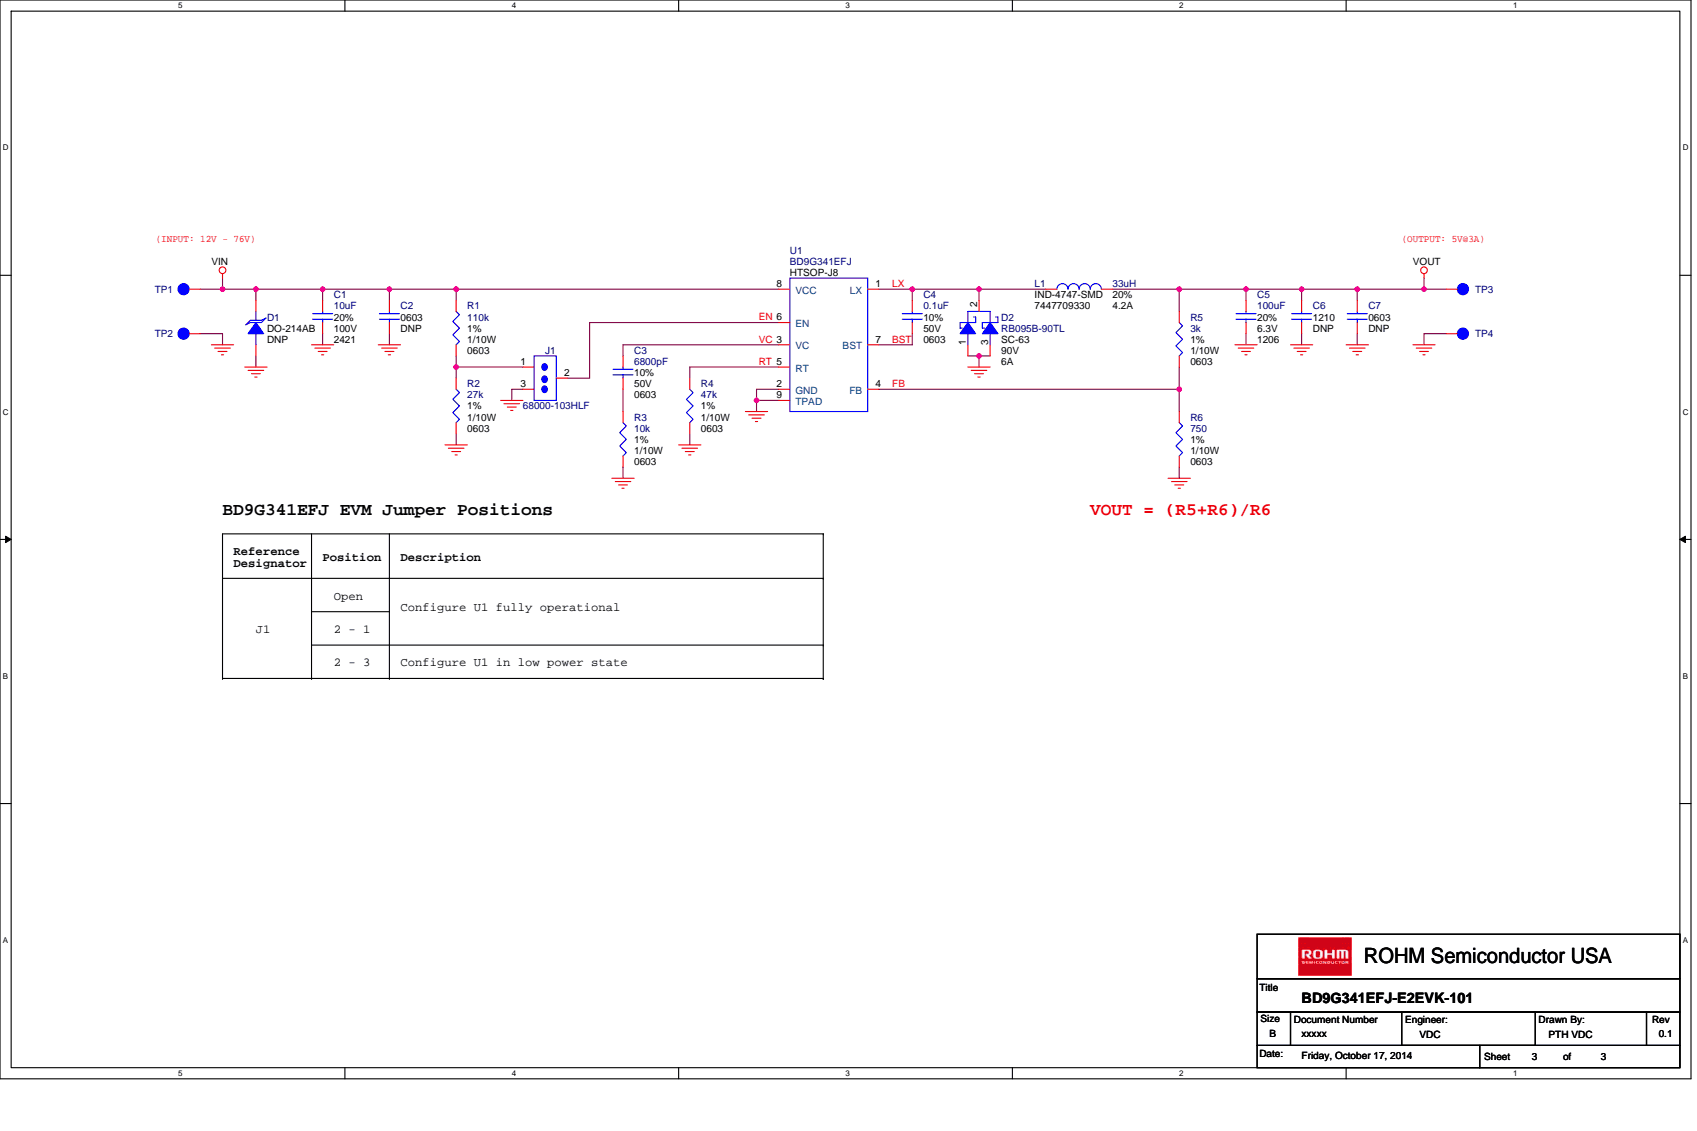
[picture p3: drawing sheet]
# OrCAD Capture schematic BD9G341EFJ-E2EVK-101_SCH_REV01_2014-10-17.DSN

## Sheets
1 P01: TITLE & REV. HISTORY: title: TITLE & REVISION HISTORY; rev: 0.1; note: xxxxx
2 P02: PAGE INDEX: title: PAGE INDEX
3 P03: BD9G341EFJ-E2EVK-101: size B; title: BD9G341EFJ-E2EVK-101

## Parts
C1  10uF  [C2421]
C2  TBD  [C0603]
C3  6800pF  [C0603]
C4  0.1uF  [C0603]
C5  100uF  [C1206]
C6  TBD  [C1210]
C7  TBD  [C0603]
D1  TBD  [DO-214AB]
D2  RB095B-90TL  [SC-63]
J1  68000-103HLF  [HDR_THVT_1X3_100]
L1  33uH  [IND-4747-SMD]
R1  110k  [R0603]
R2  27k  [R0603]
R3  10k  [R0603]
R4  47k  [R0603]
R5  3k  [R0603]
R6  750  [R0603]
TP1  TP_TH_63MIL_RED  [TP_TH]
TP2  TP_TH_63MIL_BLK  [TP_TH]
TP3  TP_TH_63MIL_RED  [TP_TH]
TP4  TP_TH_63MIL_BLK  [TP_TH]
U1  BD9G341EFJ  [HTSOP-J8]

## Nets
GND: C1.2 C2.2 C5.2 C6.2 C7.2 D1.2(ANODE) D2.1(A1) D2.3(A2) J1.3 R2.2 R3.2 R4.2 R6.2 TP2.1 TP4.1 U1.2(GND) U1.9(TPAD)
VIN: C1.1 C2.1 D1.1(CATHODE) R1.1 TP1.1 U1.8(VCC)
BST: C4.2 U1.7(BST)
EN: J1.2 U1.6(EN)
FB: R5.2 R6.1 U1.4(FB)
LX: C4.1 D2.2(K) L1.1 U1.1(LX)
RT: R4.1 U1.5(RT)
VC: C3.1 U1.3(VC)
VOUT: C5.1 C6.1 C7.1 L1.2 R5.1 TP3.1
N53496: C3.2 R3.1
N54523: J1.1 R1.2 R2.1

## Notes on the sheets
sheet 1
- ROHM
- BD9D321EFJ EVALUATION BOARD
- Revision History
- (preliminary)
- REVISION
- DATE
- COMMENT
- Rev 0.0
- 2014-10-15
- Initial release
- Rev 0.1
- 2014-10-17
- Change output voltage from 3.3V to 5V
sheet 2
- PAGE
- PAGE CONTENT
- 01
- TITLE & REV. HISTORY
- 02
- PAGE INDEX
- 03
- BD9G341EFJ-E2EVK-101
sheet 3
- (INPUT: 12V - 76V)
- (OUTPUT: 5V@3A)
- BD9G341EFJ EVM Jumper Positions
- VOUT = (R5+R6)/R6
- Reference
  Designator
- Position
- Description
- Open
- Configure U1 fully operational
- J1
- 2 - 1
- 2 - 3
- Configure U1 in low power state
